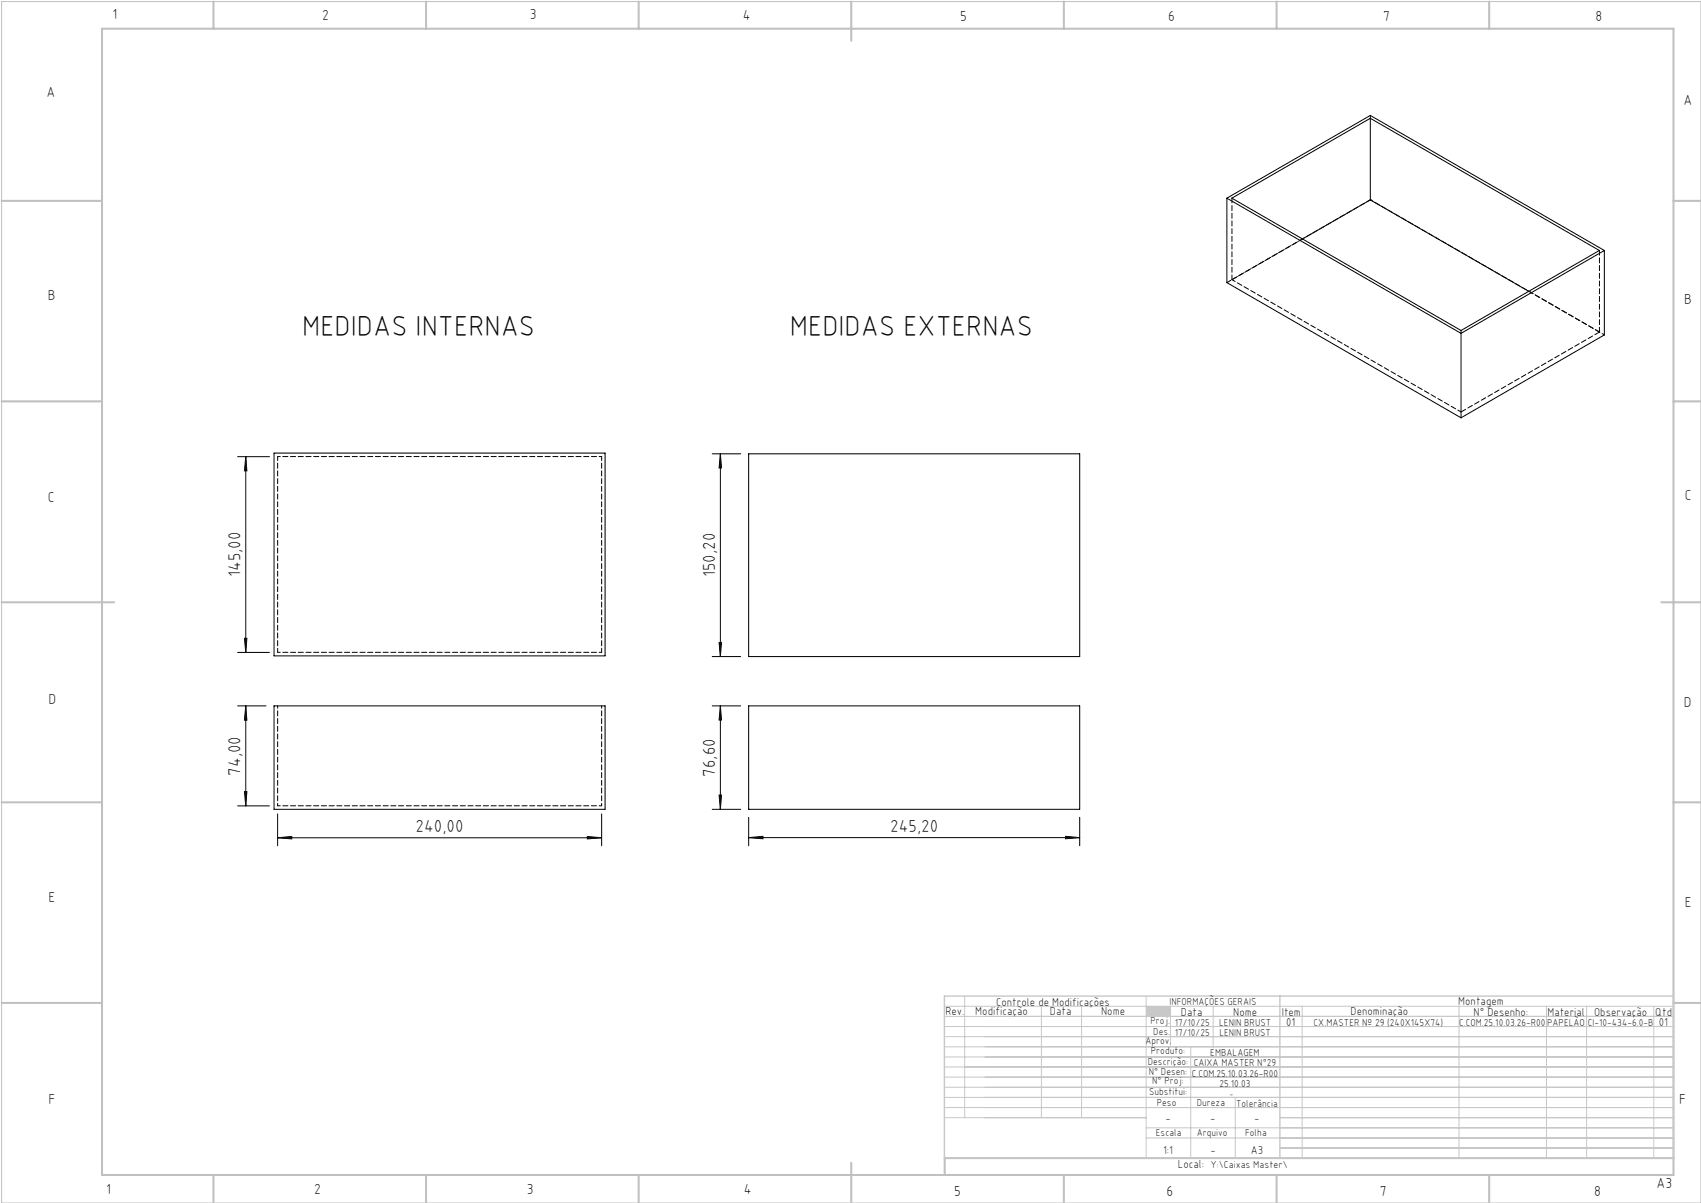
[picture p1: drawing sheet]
<svg xmlns="http://www.w3.org/2000/svg" width="420mm" height="297mm" viewBox="0 0 420 297" stroke-linecap="round" stroke-linejoin="round" font-family="sans-serif">
<path d="M.4 .4h419.6v296.6h-419.6z" fill="none" stroke="#c0c0c0" stroke-width=".25"/>
<g fill="none" stroke="#c0c0c0" stroke-width=".5">
<path d="M25.2 7.1h388v283h-388zM52.7 .4v6.7M105.2 .4v6.7M157.7 .4v6.7M210.2 .4v9.7M262.7 .4v6.7M315.2 .4v6.7M367.7 .4v6.7M.4 49.6h24.8M413.2 49.6h6.8M.4 99.1h24.8M413.2 99.1h6.8"/>
<path d="M.4 148.7h27.8M410.2 148.7h9.8M.4 198.1h24.8M413.2 198.1h6.8M.4 247.6h24.8M413.2 247.6h6.8M52.7 290.1v6.9M105.2 290.1v6.9M157.7 290.1v6.9M210.2 287.1v9.9M262.7 290.1v6.9M315.2 290.1v6.9"/>
<path d="M367.7 290.1v6.9M413.2 285.9h-179.9v4.2"/>
</g>
<g fill="none" stroke="#c3c8d2" stroke-width=".25">
<path d="M233.2 250.9h180M233.2 248.4h180M233.2 253.4h180M233.2 255.9h180M233.2 258.4h180M238.2 245.9v30M257.1 248.4v27.5M267.1 248.4v27.5M283 245.9v40M289 248.4v10M294 258.4v27.5M299.5 248.4v10"/>
<path d="M321.5 248.4v37.5M360.3 248.4v37.5M381.8 248.4v37.5M391.8 248.4v37.5M408.3 248.4v37.5M233.2 260.9h180M233.2 263.4h180M233.2 265.9h180M233.2 268.4h180M233.2 270.9h180M233.2 273.4h180M233.2 275.9h49.8"/>
<path d="M283 278.4h130.2M305 270.9v15M316 275.9h97.2M283 280.9h130.2M316 283.4h97.2"/>
</g>
<path d="M233.2 245.9h180v40h-180zM316 245.9v40" fill="none" stroke="#c3c8d2" stroke-width=".35"/>
<path d="M283 248.4h6v2.5h-6z" fill-rule="evenodd" fill="#c3c8d2"/>
<g fill="none" stroke="#000" stroke-width=".25">
<path d="M338.3 29.2v20.2M302.9 48.9v20.9l57.9 33.3M302.9 48.9l57.9 33.4M302.9 48.9l35.4-20.4 57.8 33.3M304.2 48.9l34.1-19.7 56.6 32.6-34.1 19.8zM338.3 49.4l39.2 22.5M338.3 49.4l-16.7 9.6M396.1 61.8l-35.3 20.5M396.1 61.8v20.9l-35.3 20.4M360.8 82.3v20.8M58.7 112.7h7.8M60.7 112.7l.3 3.5h-.6z"/>
<path d="M60.7 112.7v48.4M67.7 111.9h81.7v50h-81.7zM175.9 112h7M177.9 112l.3 3.5h-.6zM177.9 112v50.1M184.9 112h81.7v50.1h-81.7zM60.4 157.6h.6l-.3 3.5zM177.6 158.6h.6l-.3 3.5zM58.7 174.3h7M58.7 161.1h7.8M60.7 174.3v24.7M60.7 174.3l.3 3.5h-.6z"/>
<path d="M67.7 174.3h81.7v25.5h-81.7zM175.9 174.3h7M175.9 162.1h7M177.9 174.3v25.5M177.9 174.3l.3 3.5h-.6zM184.9 174.3h81.7v25.5h-81.7zM58.7 199h7.8M60.4 195.4h.6l-.3 3.6zM175.9 199.8h7M177.6 196.3h.6l-.3 3.5zM68.5 206.8l3.5-.3v.6zM68.5 200.9v7.9"/>
<path d="M68.5 206.8h80.1M145 206.5l3.6 .3-3.6 .3zM148.6 200.9v7.9M184.9 206.8l3.5-.3v.6zM184.9 201.8v7M184.9 206.8h81.7M263.1 206.5l3.5 .3-3.5 .3zM266.6 201.8v7"/>
</g>
<g fill="#000">
<path d="M60.4 157.6h.6l-.3 3.5zM60.7 112.7l.3 3.5h-.6zM177.6 158.6h.6l-.3 3.5zM177.9 112l.3 3.5h-.6z"/>
<path d="M60.7 174.3l.3 3.5h-.6zM60.4 195.4h.6l-.3 3.6zM177.9 174.3l.3 3.5h-.6zM177.6 196.3h.6l-.3 3.5z"/>
<path d="M68.5 206.8l3.5-.3v.6zM145 206.5l3.6 .3-3.6 .3zM184.9 206.8l3.5-.3v.6zM263.1 206.5l3.5 .3-3.5 .3z"/>
</g>
<path d="M68.6 174.3v24.6M148.6 174.3v24.6" fill="none" stroke="#000" stroke-width=".25" stroke-dasharray="1.3 .6" stroke-dashoffset=".7"/>
<path d="M396.2 82.7l-57.8-33.4M68.6 112.7h80M148.6 161h-80M68.6 198.9h80" fill="none" stroke="#000" stroke-width=".25" stroke-dasharray="1.3 .6" stroke-dashoffset=".6"/>
<path d="M148.6 112.7v48.3M68.6 161v-48.3" fill="none" stroke="#000" stroke-width=".25" stroke-dasharray="1.3 .6" stroke-dashoffset=".3"/>
<path d="M338.4 28.5v.7M304.2 69l56.6 32.7M360.8 81.6v.7" fill="none" stroke="#000" stroke-width=".25" stroke-dasharray="1.3 .6" stroke-dashoffset=".4"/>
<path d="M304.2 48.9v20.1M321.6 59l-17.4 10M394.9 61.8v20.2M394.9 82l-17.4-10.1" fill="none" stroke="#000" stroke-width=".25" stroke-dasharray="1.3 .6" stroke-dashoffset=".1"/>
<path d="M338.4 49.3h.1M360.8 101.7l34.1-19.7" fill="none" stroke="#000" stroke-width=".25" stroke-dasharray="1.3 .6"/>
<path d="M338.4 49.3l-35.4 20.5" fill="none" stroke="#000" stroke-width=".25" stroke-dasharray="1.3 .6" stroke-dashoffset=".2"/>
<g font-size="7.1">
<text x="74.6" y="82.9">MEDIDAS INTERNAS</text>
<text x="195" y="82.9">MEDIDAS EXTERNAS</text>
</g>
<g font-size="4.3">
<text x="59.4" y="142.5" transform="rotate(-90 59.4 142.5)">145,00</text>
<text x="176.6" y="142.5" transform="rotate(-90 176.6 142.5)">150,20</text>
<text x="59.4" y="191.5" transform="rotate(-90 59.4 191.5)">74,00</text>
<text x="176.6" y="191.7" transform="rotate(-90 176.6 191.7)">76,60</text>
<text x="102.6" y="205.5">240,00</text>
<text x="219.8" y="205.5">245,20</text>
</g>
<g font-size="3.6">
<text x="27.8" y="4.8">1</text>
<text x="79.5" y="4.9">2</text>
<text x="130.8" y="4.8">3</text>
<text x="183.4" y="4.9">4</text>
<text x="237.1" y="5.1">5</text>
<text x="288.4" y="5.2">6</text>
<text x="341.5" y="5.1">7</text>
<text x="394" y="5.2">8</text>
<text x="11.5" y="24">A</text>
<text x="415.7" y="25.8">A</text>
<text x="11.8" y="74.1">B</text>
<text x="415.8" y="75.1">B</text>
<text x="11.8" y="124">C</text>
<text x="416" y="123.5">C</text>
<text x="12" y="173.7">D</text>
<text x="415.8" y="174.7">D</text>
<text x="12" y="222.6">E</text>
<text x="416" y="223.9">E</text>
<text x="12" y="272.6">F</text>
<text x="414.6" y="272.6">F</text>
<text x="409" y="293.3">A3</text>
<text x="26.2" y="294.8">1</text>
<text x="77.6" y="294.8">2</text>
<text x="130.1" y="294.8">3</text>
<text x="183.7" y="294.7">4</text>
<text x="235.6" y="295.2">5</text>
<text x="288" y="295.2">6</text>
<text x="340.7" y="295.2">7</text>
<text x="393.6" y="295.2">8</text>
</g>
<g font-size="2.9">
<text x="240.8" y="250.6">Modificação</text>
<text x="259.2" y="250.6">Data</text>
<text x="271.9" y="250.6">Nome</text>
<text x="290.9" y="288.4">Local:</text>
</g>
<g font-size="2.8">
<text x="233.4" y="250.6">Rev.</text>
<text x="246" y="248.4">Controle de Modificações</text>
<text x="291.6" y="250.8">Data</text>
<text x="304.5" y="250.8">Nome</text>
<text x="316.5" y="250.9">Item</text>
<text x="333.5" y="250.5">Denominação</text>
<text x="360.1" y="248.2">Montagem</text>
<text x="363.9" y="250.8">N° Desenho:</text>
<text x="382.1" y="250.8">Material</text>
<text x="393.6" y="250.8">Observação</text>
<text x="408.7" y="250.9">Qtd</text>
<text x="317.6" y="253.3">01</text>
<text x="409.6" y="253.3">01</text>
<text x="287.7" y="276.9">-</text>
<text x="298.8" y="276.9">-</text>
<text x="309.7" y="276.9">-</text>
<text x="287.2" y="284.8">1:1</text>
<text x="298.9" y="284.8">-</text>
<text x="308.8" y="284.8">A3</text>
</g>
<g font-size="2.5">
<text x="288.7" y="248.2">INFORMAÇÕES GERAIS</text>
<text x="282.8" y="257.8">Aprov.</text>
<text x="284.1" y="252.9">Proj.</text>
<text x="284.8" y="255.4">Des.</text>
<text x="290.1" y="255.8">17/10/25</text>
<text x="290.1" y="253.3">17/10/25</text>
<text x="301" y="253.3">LENIN BRUST</text>
<text x="301.1" y="255.8">LENIN BRUST</text>
<text x="324.3" y="253.3">CX.MASTER Nº 29 (240X145X74)</text>
<text x="360.3" y="253.3">C.COM.25.10.03.26-R00</text>
<text x="382" y="253.3">PAPELÃO</text>
<text x="392" y="253.3">CI-10-434-6.0-B</text>
<text x="283.4" y="262.9">Descrição:</text>
<text x="284.2" y="260.3">Produto:</text>
<text x="294.7" y="263.3">CAIXA MASTER N°29</text>
<text x="298.8" y="260.7">EMBALAGEM</text>
<text x="283.7" y="265.4">N° Desen:</text>
<text x="284.5" y="267.7">N° Proj:</text>
<text x="294.3" y="265.9">C.COM.25.10.03.26-R00</text>
<text x="301.1" y="268.3">25.10.03</text>
<text x="283.7" y="270.4">Substitui:</text>
<text x="285.6" y="273">Peso</text>
<text x="295.5" y="273">Dureza</text>
<text x="305.2" y="273.3">Tolerância</text>
<text x="285.4" y="280.4">Escala</text>
<text x="295.5" y="280.4">Arquivo</text>
<text x="307.5" y="280.4">Folha</text>
<text x="298.9" y="288.4">Y:\Caixas Master\</text>
</g>
<text font-size="2.1" x="303.5" y="270.9">-</text>
</svg>
